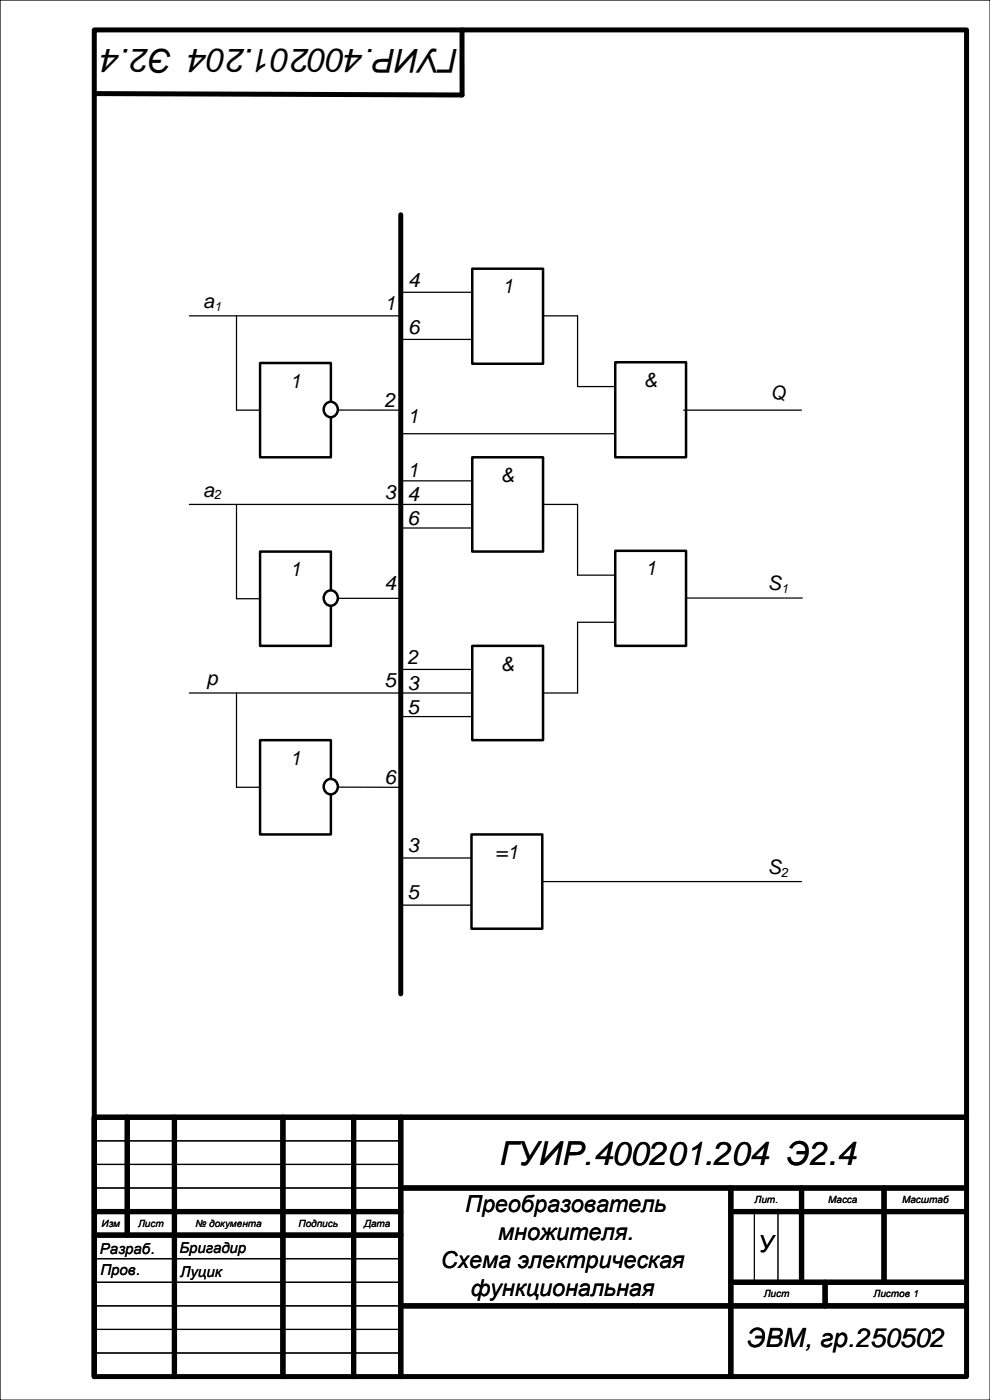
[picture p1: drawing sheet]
<svg xmlns="http://www.w3.org/2000/svg" width="210mm" height="297mm" viewBox="0 0 210 297" stroke-linecap="round" stroke-linejoin="round" font-family="sans-serif">
<path d="M0 0h210v297h-210z" fill="none" stroke="#000" stroke-width=".26"/>
<g fill="none" stroke="#000" stroke-width="1.1">
<path d="M20 6.3h185v285.7h-185zM98 6.3v13.9l-78-.3M27 237v25M37 237v55M60 237v55M75 237v55M85 237v55M205 237h-185v55M20 257h65M85 252h120M155 252v40M155 257h50"/>
<path d="M170 252v20M187.5 252v20M20 262h65M85 277h120M155 272h50M175 272v5"/>
</g>
<path d="M20 242h65M20 247h65M20 252h65M20 267h65M20 272h65M20 277h65.1M20 282h65M20 287h65" fill="none" stroke="#000" stroke-width=".25"/>
<path d="M147.3 237.3h5M160 256.5v15.5M165 256.5v15.5" fill="none" stroke="#000" stroke-width=".21"/>
<path d="M55.2 117h15v20h-15z" fill-rule="evenodd" fill="#fff"/>
<path d="M55.2 117h15v20h-15z" fill="none" stroke="#000" stroke-width=".53"/>
<path d="M69.3 125.5a1.56 1.56 0 0 1 2.4 1.4 1.56 1.56 0 0 1-2.4 1.3 1.72 1.72 0 0 1 0-2.7z" fill-rule="evenodd" fill="#fff"/>
<path d="M69.3 125.5a1.56 1.56 0 0 1 2.4 1.4 1.56 1.56 0 0 1-2.4 1.3 1.72 1.72 0 0 1 0-2.7z" fill="none" stroke="#000" stroke-width=".53"/>
<path d="M55.2 77h15v20h-15z" fill-rule="evenodd" fill="#fff"/>
<path d="M55.2 77h15v20h-15z" fill="none" stroke="#000" stroke-width=".53"/>
<path d="M69.3 85.5a1.56 1.56 0 0 1 2.4 1.4 1.56 1.56 0 0 1-2.4 1.3 1.72 1.72 0 0 1 0-2.7z" fill-rule="evenodd" fill="#fff"/>
<path d="M69.3 85.5a1.56 1.56 0 0 1 2.4 1.4 1.56 1.56 0 0 1-2.4 1.3 1.72 1.72 0 0 1 0-2.7z" fill="none" stroke="#000" stroke-width=".53"/>
<path d="M55.2 157h15v20h-15z" fill-rule="evenodd" fill="#fff"/>
<path d="M55.2 157h15v20h-15z" fill="none" stroke="#000" stroke-width=".53"/>
<path d="M69.3 165.5a1.56 1.56 0 0 1 2.4 1.4 1.56 1.56 0 0 1-2.4 1.3 1.72 1.72 0 0 1 0-2.7z" fill-rule="evenodd" fill="#fff"/>
<path d="M69.3 165.5a1.56 1.56 0 0 1 2.4 1.4 1.56 1.56 0 0 1-2.4 1.3 1.72 1.72 0 0 1 0-2.7z" fill="none" stroke="#000" stroke-width=".53"/>
<path d="M85 45.6v165.2" fill="none" stroke="#000" stroke-width="1.1"/>
<path d="M40.2 67h45M50.2 67v20h5M71.6 87h13.6M40.2 107h45M50.2 107v20h5M71.6 126.9h13.6M40.2 147h45M50.2 147v20h5M71.6 167h13.6" fill="none" stroke="#000" stroke-width=".26"/>
<path d="M100.2 57h15v20.2h-15z" fill-rule="evenodd" fill="#fff"/>
<path d="M100.2 57h15v20.2h-15z" fill="none" stroke="#000" stroke-width=".53"/>
<path d="M100 177h15v20h-15z" fill-rule="evenodd" fill="#fff"/>
<path d="M100 177h15v20h-15z" fill="none" stroke="#000" stroke-width=".53"/>
<path d="M130.5 76.8h15v20.2h-15z" fill-rule="evenodd" fill="#fff"/>
<path d="M130.5 76.8h15v20.2h-15z" fill="none" stroke="#000" stroke-width=".53"/>
<path d="M100.2 97h15v20h-15z" fill-rule="evenodd" fill="#fff"/>
<path d="M100.2 97h15v20h-15z" fill="none" stroke="#000" stroke-width=".53"/>
<path d="M85.2 62h15M85.2 72h15M115.2 67h7.3v15M85 92h45.2M122.7 82h7.5M85.2 102h15M85.2 107h15M85.2 112h15M145 126.9h25.2M115 187h55" fill="none" stroke="#000" stroke-width=".26"/>
<path d="M100.2 137h15v20h-15z" fill-rule="evenodd" fill="#fff"/>
<path d="M100.2 137h15v20h-15z" fill="none" stroke="#000" stroke-width=".53"/>
<path d="M85 152h15M85.1 142h15M85.2 147h15" fill="none" stroke="#000" stroke-width=".26"/>
<path d="M130.5 116.8h15v20.2h-15z" fill-rule="evenodd" fill="#fff"/>
<path d="M130.5 116.8h15v20.2h-15z" fill="none" stroke="#000" stroke-width=".53"/>
<path d="M145 87h25M115.2 107h7.3v15h7.7M130.2 132h-7.7v15h-7.3M85 182h15M85 192h15" fill="none" stroke="#000" stroke-width=".26"/>
<g font-size="7">
<text x="97.2" y="10.3" transform="rotate(-180 97.2 10.3)">ГУИР.400201.204 Э2.4</text>
<text x="106" y="247">ГУИР.400201.204 Э2.4</text>
</g>
<text font-size="5.6" x="158.4" y="285.7">ЭВМ, гр.250502</text>
<g font-size="5">
<text x="98.7" y="257.1">Преобразователь</text>
<text x="105.7" y="263.1">множителя.</text>
<text x="93.5" y="269">Схема электрическая</text>
<text x="160.8" y="265.7">У</text>
<text x="99.9" y="274.9">функциональная</text>
</g>
<g font-size="4.2">
<text x="43.1" y="65.3">a</text>
<text x="81.6" y="65.8">1</text>
<text x="86.6" y="60.8">4</text>
<text x="106.5" y="62.2">1</text>
<text x="86.6" y="70.8">6</text>
<text x="61.5" y="82.2">1</text>
<text x="136.6" y="82.1">&amp;</text>
<text x="81.6" y="86.4">2</text>
<text x="86.4" y="89.8">1</text>
<text x="163.4" y="84.8">Q</text>
<text x="86.4" y="101.3">1</text>
<text x="43.1" y="105.4">a</text>
<text x="81.6" y="105.8">3</text>
<text x="86.4" y="106.3">4</text>
<text x="106.3" y="102.2">&amp;</text>
<text x="86.4" y="111.3">6</text>
<text x="61.5" y="122.2">1</text>
<text x="81.6" y="125.2">4</text>
<text x="136.8" y="122.1">1</text>
<text x="162.9" y="125.2">S</text>
<text x="86.4" y="140.8">2</text>
<text x="106.3" y="142.2">&amp;</text>
<text x="43.8" y="145.4">p</text>
<text x="81.6" y="145.8">5</text>
<text x="86.4" y="146.4">3</text>
<text x="86.4" y="151.5">5</text>
<text x="61.5" y="162.2">1</text>
<text x="81.6" y="166.4">6</text>
<text x="86.4" y="180.8">3</text>
<text x="105.1" y="182.2">=1</text>
<text x="162.9" y="185.4">S</text>
<text x="86.4" y="190.8">5</text>
</g>
<g font-size="3.2">
<text x="21.2" y="266">Разраб.</text>
<text x="38" y="265.9">Бригадир</text>
<text x="21.3" y="270.5">Пров.</text>
<text x="38.2" y="270.9">Луцик</text>
</g>
<g font-size="2.8">
<text x="45.4" y="65.9">1</text>
<text x="45.4" y="105.9">2</text>
<text x="165.7" y="125.8">1</text>
<text x="165.7" y="185.9">2</text>
</g>
<g font-size="2.1">
<text x="160" y="255.2">Лит.</text>
<text x="175.7" y="255.2">Масса</text>
<text x="191.3" y="255.2">Масштаб</text>
<text x="21.5" y="260.2">Изм</text>
<text x="29.3" y="260.2">Лист</text>
<text x="41.5" y="260.2">№ документа</text>
<text x="63.3" y="260.2">Подпись</text>
<text x="77.2" y="260.2">Дата</text>
<text x="162" y="275.2">Лист</text>
<text x="185.3" y="275.2">Листов 1</text>
</g>
</svg>
